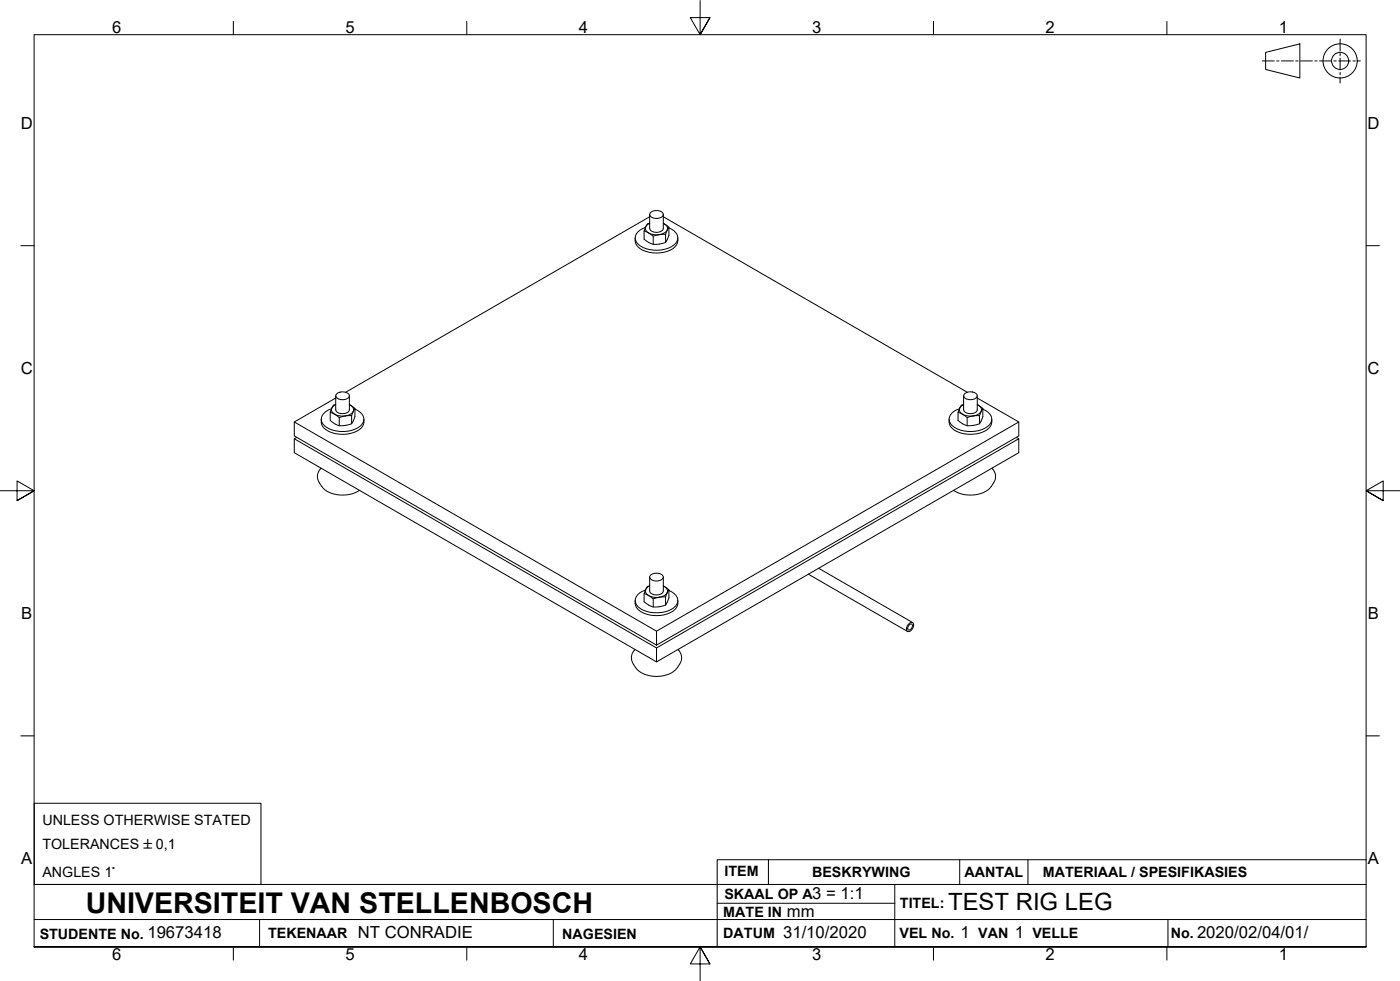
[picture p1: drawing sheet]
<svg xmlns="http://www.w3.org/2000/svg" width="410mm" height="287mm" viewBox="0 0 410 287" stroke-linecap="round" stroke-linejoin="round" font-family="sans-serif">
<!-- layer: Visible Edges(ISO) -->
<g fill="none" stroke="#000" stroke-width=".29">
<path d="M186 69.6a3.6 3.6 0 0 0 3.1 4 9.2 9.2 0 0 0 8.5-1.3 2.91 2.91 0 0 0 .9-2.7M189 66.5a3.4 3.4 0 0 0-2.9 3.9 6.6 6.6 0 0 0 6.4 2.9 6.9 6.9 0 0 0 5.7-2.7 2.68 2.68 0 0 0-1.5-3.5l-.8-.4M190.2 62.8v4.1a2.3 2.3 0 0 0 4 0v-4.1M190.2 65.3a2.59 2.59 0 0 0-1.6 2.3l1.3 .6 1.4 .9 1.8-.4 1.8-.1 1-2.1-1.7-1.1a1.5 1.5 0 0 1 1.3 1.4 1.5 1.5 0 0 1-1.2 1.5 4.1 4.1 0 0 1-5.3-1.1 1.54 1.54 0 0 1 1.2-1.8M190.2 63.5l-89 51.3M190.5 62.2a2.56 2.56 0 0 1 3.7 .5 2.05 2.05 0 0 1-3 1.1 .99 .99 0 0 1-.7-1.6zM191.3 69.1v2.4M194.2 63.5l89 51.3M194.9 68.6v2.4M195.9 66.5a6.1 6.1 0 0 1-.8 4.1l-.2 .4-.9 .3a4.7 4.7 0 0 1-5.4-1.3v-2.4M97.1 119.6a3.4 3.4 0 0 0-2.9 3.9 6.5 6.5 0 0 0 6.4 2.8 5.8 5.8 0 0 0 5.9-3.2 3.3 3.3 0 0 0-2.6-3.3M98.3 119.9a2.37 2.37 0 0 0 3.9 .4l.1-.4"/>
<path d="M98.3 118.4a2.63 2.63 0 0 0-1.6 2.3l1.3 .6 1.3 .9 1.9-.5h1.8l.9-2.1-1.6-1.1a1.5 1.5 0 0 1 1.2 1.4 1.5 1.5 0 0 1-1.2 1.5 4.2 4.2 0 0 1-5.2-1.2 1.54 1.54 0 0 1 1.2-1.7M98.3 116.5l-12.1 7M98.3 115.9v4M98.6 115.3a2.55 2.55 0 0 1 3.7 .5 1.87 1.87 0 0 1-2.4 1.2 1.38 1.38 0 0 1-1.5-1.4zM102.3 115.9v4M103.9 119.6a6 6 0 0 1-.7 4l-.2 .5-1 .2a4.6 4.6 0 0 1-5.3-1.2v-2.4M280.9 119.6a3.4 3.4 0 0 0-2.9 3.9 6.5 6.5 0 0 0 6.5 2.8 5.8 5.8 0 0 0 5.9-3.2 3.3 3.3 0 0 0-2.6-3.3M282.2 119.9a2.37 2.37 0 0 0 3.9 .4l.1-.4M282.2 118.4a2.59 2.59 0 0 0-1.7 2.3l1.4 .6 1.3 .9 1.8-.5h1.8l1-2.1-1.6-1.1a1.5 1.5 0 0 1 1.2 1.4 1.5 1.5 0 0 1-1.2 1.5 4.2 4.2 0 0 1-5.3-1.2 1.54 1.54 0 0 1 1.3-1.7M282.2 115.9v4M282.5 115.2a2.47 2.47 0 0 1 3.7 .6 2.37 2.37 0 0 1-3.9 .4l-.1-.3zM286.2 116.5l12.1 7v4.1l-106.1 61.2"/>
<path d="M286.2 115.9v4M287.8 119.6a6 6 0 0 1-.7 4l-.3 .5-.9 .2a4.7 4.7 0 0 1-5.4-1.2v-2.4M86.2 123.5l106 61.3v4l-106-61.2zM86.2 128.4l106 61.3M86.9 128l-.7 .4v4.1l106 61.3M94 137a3.7 3.7 0 0 0 .2 5.4 8.8 8.8 0 0 0 9.8 1.8l1.3-.7M94.1 122.7a3.2 3.2 0 0 0 2.2 3.6 9.3 9.3 0 0 0 9.4-1 2.87 2.87 0 0 0 .9-2.6M99.3 122.2v2.4M103 121.7v2.4M277.9 122.7a3.6 3.6 0 0 0 3.1 4 8.4 8.4 0 0 0 9-1.9l.3-.6 .1-1.5M283.2 122.2v2.4M286.8 121.7v2.4"/>
<path d="M290.5 137a3.7 3.7 0 0 1-.2 5.4 8.8 8.8 0 0 1-10.5 1.5l-.6-.4M297.6 128l.7 .4M298.3 123.5l-106.1 61.3M186 175.8a3.6 3.6 0 0 0 3.1 3.9 8.4 8.4 0 0 0 9-1.9l.3-.6 .1-1.4M189 172.7a3.4 3.4 0 0 0-2.9 3.8 6.5 6.5 0 0 0 6.4 2.9 5.8 5.8 0 0 0 5.9-3.2 3.3 3.3 0 0 0-2.5-3.4M190.2 168.9v4.1a2.3 2.3 0 0 0 4 0v-4.1M190.2 171.5a2.52 2.52 0 0 0-1.6 2.3l1.3 .5 1.4 1 1.8-.5 1.8-.1 1-2.1-1.7-1.1a1.5 1.5 0 0 1 1.3 1.5 1.5 1.5 0 0 1-1.2 1.5 4.1 4.1 0 0 1-5.3-1.2 1.54 1.54 0 0 1 1.2-1.8M190.7 168.2a2.77 2.77 0 0 1 3.5 .4 1.56 1.56 0 0 1-2.1 1.5 1.33 1.33 0 0 1-1.7-1.6zM191.3 175.3v2.4M194.9 174.7v2.4M195.9 172.6a6.1 6.1 0 0 1-.8 4.1l-.2 .4-.9 .3a4.7 4.7 0 0 1-5.4-1.2v-2.4M236.7 168.1l29 16.7"/>
<path d="M239.7 166.3l27.5 15.9M185.9 190.1a3.7 3.7 0 0 0 .2 5.3 8.7 8.7 0 0 0 11.7 .6 4.2 4.2 0 0 0 1.5-4.7l-.8-1.2M192.2 189.7l106.1-61.3v4.1l-106.1 61.3zM265.9 182.8a.9 .9 0 0 1 1.6-.2 1.77 1.77 0 0 1-1.8 2.2 1.49 1.49 0 0 1 .2-2zM266.3 182.9l.5-.3a.97 .97 0 0 1 .2 1.2 .97 .97 0 0 1-1.2 .4v-.6z"/>
</g>
<!-- layer: Border_0 -->
<g fill="none" stroke="#000" stroke-width=".29">
<path d="M68.3 6.3v3.9M136.7 6.3v3.9M205 .2v10l-2.9-5h5.8l-2.9 5 2.9-5M273.3 6.3v3.9M341.7 6.3v3.9M6.1 71.9h3.9M400 71.9h3.9M0 143.7h10l-5-2.9v5.8l5-2.9-5 2.9M410 143.7h-10l5-2.9v5.8l-5-2.9 5 2.9M6.1 215.4h3.9M400 215.4h3.9M10 277.2v-267h390v267h-390h390"/>
<path d="M68.3 277.2v3.9M136.7 277.2v3.9M273.3 277.2v3.9M341.7 277.2v3.9M207.9 282.2l-2.9-5 2.9 5h-5.8l2.9-5v10"/>
</g>
<!-- layer: Sketch Geometry(ISO) -->
<g fill="none" stroke="#000" stroke-width=".29">
<path d="M369.6 17.8h3.5M370.6 15.3l10-2.5v10l-10-2.5zM373.8 17.8h.7M375.2 17.8h3.5M379.4 17.8h.7M380.8 17.8h3.5M385 17.8h.7M386.4 17.8h3.5M390.6 17.8h.7M392 17.8h3.5M392.4 11.4v3.5M392.4 15.6v.7"/>
<path d="M392.4 17v3.5M396.2 17.8h.7M397.6 17.8h.7M392.4 21.2v.7M392.4 22.6v1.7M10 235.1h66.4v23.8h-66.4zM10 258.9h390M225 251.7v7.2M262 258.9v18.3M281 251.7v7.2M301 251.7v7.2M400 251.7h-190v25.5"/>
<path d="M10 277.2h390M10 269.2h390M76 269.2v8M162 269.2v8M210 264.4h52M342 269.2v8"/>
<circle cx="392.4" cy="17.8" r="5"/>
<circle cx="392.4" cy="17.8" r="2.51"/>
</g>
<text font-size="8.4" x="25.1" y="267.1">UNIVERSITEIT VAN STELLENBOSCH</text>
<text font-size="7" x="277.6" y="266.5">TEST RIG LEG</text>
<g font-size="4.9">
<text x="32.8" y="9.8">6</text>
<text x="101.1" y="9.8">5</text>
<text x="169.5" y="9.8">4</text>
<text x="237.8" y="9.8">3</text>
<text x="306.1" y="9.8">2</text>
<text x="374.5" y="9.8">1</text>
<text x="6.1" y="37.8">D</text>
<text x="400.4" y="37.8">D</text>
<text x="6.1" y="109.5">C</text>
<text x="400.4" y="109.5">C</text>
<text x="6.2" y="181.3">B</text>
<text x="400.5" y="181.3">B</text>
<text x="6.2" y="253">A</text>
<text x="400.5" y="253">A</text>
<text x="237.8" y="263.3">3 = 1:1</text>
<text x="230.4" y="268.4">mm</text>
<text x="43.2" y="274.7">19673418</text>
<text x="104.8" y="274.5">NT CONRADIE</text>
<text x="229.3" y="274.6">31/10/2020</text>
<text x="281.3" y="274.4">1</text>
<text x="297.2" y="274.5">1</text>
<text x="350.5" y="274.6">2020/02/04/01/</text>
<text x="32.8" y="281.1">6</text>
<text x="101.1" y="281.1">5</text>
<text x="169.5" y="281.1">4</text>
<text x="237.8" y="281.1">3</text>
<text x="306.1" y="281.1">2</text>
<text x="374.5" y="281.1">1</text>
</g>
<g font-size="4.2">
<text x="12.4" y="241.5">UNLESS OTHERWISE STATED</text>
<text x="12.4" y="248.5">TOLERANCES ±0,1</text>
<text x="12.4" y="256.6">ANGLES 1°</text>
<text x="212.2" y="256.5">ITEM</text>
<text x="237.8" y="256.7">BESKRYWING</text>
<text x="282.4" y="256.9">AANTAL</text>
<text x="305.4" y="256.9">MATERIAAL / SPESIFIKASIES</text>
<text x="212.1" y="263">SKAAL OP A</text>
<text x="211.8" y="268.4">MATE IN</text>
<text x="263.5" y="265.7">TITEL:</text>
<text x="11.6" y="274.8">STUDENTE No.</text>
<text x="78.5" y="274.6">TEKENAAR</text>
<text x="164.6" y="274.8">NAGESIEN</text>
<text x="211.8" y="274.6">DATUM</text>
<text x="263.4" y="274.5">VEL No.</text>
<text x="286.4" y="274.5">VAN</text>
<text x="302.3" y="274.5">VELLE</text>
<text x="342.8" y="274.5">No.</text>
</g>
</svg>
